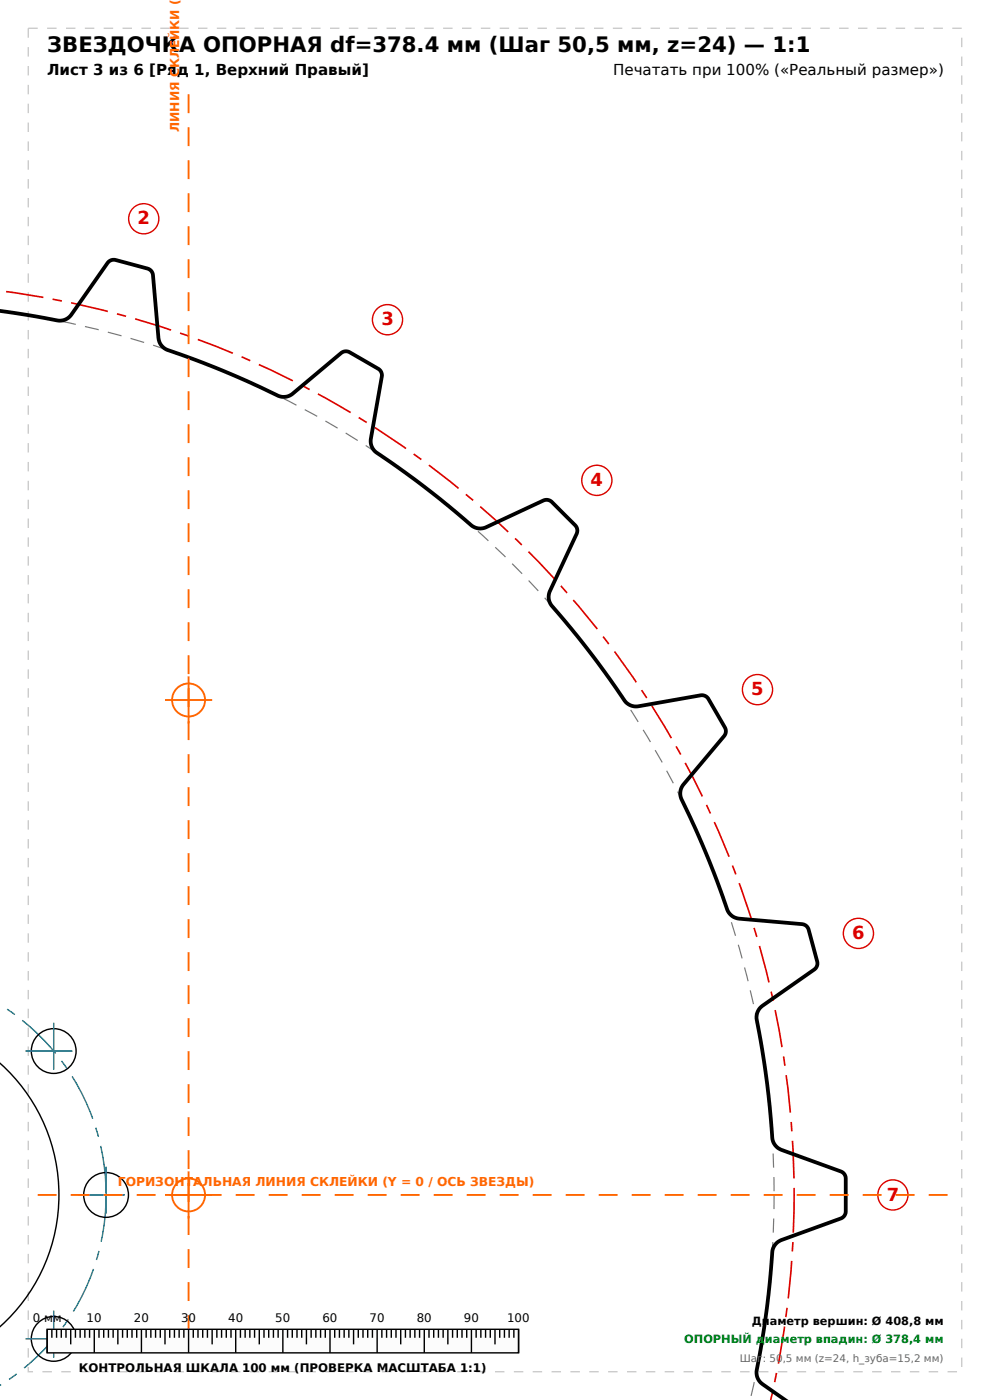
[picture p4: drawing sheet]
<svg xmlns="http://www.w3.org/2000/svg" width="210mm" height="297mm" viewBox="0 0 210 297" stroke-linecap="round" stroke-linejoin="round" font-family="sans-serif">
<path d="M6 6h198v285h-198z" fill="none" stroke="#ccc" stroke-width=".3" stroke-dasharray="2 2" stroke-linecap="butt"/>
<path d="M-.1 61.7a193.4 193.4 0 0 1 168.5 191.8M168.4 253.5a191.1 191.1 0 0 1-4.9 43.6" fill="none" stroke="#d00" stroke-width=".35" stroke-dasharray="8 2 2 2" stroke-linecap="butt"/>
<path d="M-.1 66a189.2 189.2 0 0 1 164.3 187.5M164.2 253.5a186.1 186.1 0 0 1-5.1 43.6" fill="none" stroke="#777" stroke-width=".25" stroke-dasharray="3 2" stroke-linecap="butt"/>
<g fill="none" stroke="#000" stroke-width=".3">
<path d="M0 225.5a37.5 37.5 0 0 1-.1 56"/>
<circle cx="11.4" cy="223" r="4.8"/>
<circle cx="22.5" cy="253.5" r="4.8"/>
<circle cx="11.4" cy="284" r="4.8"/>
</g>
<path d="M-.1 213.1a47.4 47.4 0 0 1 22.6 40.4M11.4 217v12M5.4 223h12M16.5 253.5h12M22.5 253.5a47.4 47.4 0 0 1-22.6 40.4M22.5 247.5v12M11.4 278v12M5.4 284h12" fill="none" stroke="#06c" stroke-width=".3" stroke-dasharray="10 2 2 2" stroke-linecap="butt"/>
<path d="M-.1 66l10.4 1.6a5.5 5.5 0 0 0 3.2 .3 3 3 0 0 0 1.6-1.2l7.7-10.9 .5-.5 1.1-.2 6.9 1.9 .7 .4 .4 .8 1.2 13.7a2.99 2.99 0 0 0 2 2.4l6 2.1 5.8 2.3 11.5 5.2a2.98 2.98 0 0 0 3.2-.4l10.2-8.6 .7-.3 1.1 .1 6.2 3.6 .6 .6 .1 .8-2.4 13.6a3 3 0 0 0 1.4 2.8l10.2 7.3 4.9 3.9 4.9 4.2a3 3 0 0 0 3.1 .3l12.2-5.6 .6-.2 1.1 .4 5 5 .4 .9-.1 .9-5.6 12.2a2.97 2.97 0 0 0 .4 3.2l6.9 8.3 6.4 8.7a15.9 15.9 0 0 0 2.6 3.6 3 3 0 0 0 2.4 .6l13.2-2.3h.7l.9 .7 3.6 6.1 .2 1-.4 .8-8.7 10.5a3 3 0 0 0-.3 3.1 212.7 212.7 0 0 1 9.9 23.8 2.99 2.99 0 0 0 2.3 1.4l13.3 1.1 .7 .3 .7 .8 1.8 6.9v.9l-.6 .8-11.1 7.8a2.99 2.99 0 0 0-1.1 2.9l1.2 6.2 1 7.1 1.1 11.8a2.99 2.99 0 0 0 2 2.4l12.7 4.7 .7 .6 .2 .8v7l-.2 .7-.3 .4-.6 .4-12.5 4.6a2.99 2.99 0 0 0-2 2.6 209 209 0 0 1-3.3 25.5 3 3 0 0 0 1.3 2.4l4.8 3.5" fill="none" stroke="#000" stroke-width=".8"/>
<g fill="#fff" stroke="#d00" stroke-width=".3">
<circle cx="30.5" cy="46.4" r="3.2"/>
<circle cx="82.2" cy="67.8" r="3.2"/>
<circle cx="126.6" cy="101.9" r="3.2"/>
<circle cx="160.7" cy="146.3" r="3.2"/>
<circle cx="182.1" cy="198" r="3.2"/>
<circle cx="189.4" cy="253.5" r="3.2"/>
</g>
<path d="M40 20v262M8 253.5h194" fill="none" stroke="#f60" stroke-width=".4" stroke-dasharray="4 3" stroke-linecap="butt"/>
<g fill="none" stroke="#f60" stroke-width=".4">
<path d="M35 148.5h10M40 143.5v10M35 253.5h10M40 248.5v10"/>
<circle cx="40" cy="148.5" r="3.5"/>
<circle cx="40" cy="253.5" r="3.5"/>
</g>
<path d="M10 282h100v5h-100z" fill="#fcfcfc" stroke="#000" stroke-width=".3"/>
<g fill="none" stroke="#000" stroke-width=".3">
<path d="M10 282v5M11 282v1.8M12 282v1.8M13 282v1.8M14 282v1.8M15 282v3.2M16 282v1.8M17 282v1.8M18 282v1.8M19 282v1.8M20 282v5M21 282v1.8"/>
<path d="M22 282v1.8M23 282v1.8M24 282v1.8M25 282v3.2M26 282v1.8M27 282v1.8M28 282v1.8M29 282v1.8M30 282v5M31 282v1.8M32 282v1.8M33 282v1.8"/>
<path d="M34 282v1.8M35 282v3.2M36 282v1.8M37 282v1.8M38 282v1.8M39 282v1.8M40 282v5M41 282v1.8M42 282v1.8M43 282v1.8M44 282v1.8M45 282v3.2"/>
<path d="M46 282v1.8M47 282v1.8M48 282v1.8M49 282v1.8M50 282v5M51 282v1.8M52 282v1.8M53 282v1.8M54 282v1.8M55 282v3.2M56 282v1.8M57 282v1.8"/>
<path d="M58 282v1.8M59 282v1.8M60 282v5M61 282v1.8M62 282v1.8M63 282v1.8M64 282v1.8M65 282v3.2M66 282v1.8M67 282v1.8M68 282v1.8M69 282v1.8"/>
<path d="M70 282v5M71 282v1.8M72 282v1.8M73 282v1.8M74 282v1.8M75 282v3.2M76 282v1.8M77 282v1.8M78 282v1.8M79 282v1.8M80 282v5M81 282v1.8"/>
<path d="M82 282v1.8M83 282v1.8M84 282v1.8M85 282v3.2M86 282v1.8M87 282v1.8M88 282v1.8M89 282v1.8M90 282v5M91 282v1.8M92 282v1.8M93 282v1.8"/>
<path d="M94 282v1.8M95 282v3.2M96 282v1.8M97 282v1.8M98 282v1.8M99 282v1.8M100 282v5M101 282v1.8M102 282v1.8M103 282v1.8M104 282v1.8M105 282v3.2"/>
<path d="M106 282v1.8M107 282v1.8M108 282v1.8M109 282v1.8M110 282v5"/>
</g>
<text font-size="4.5" x="10" y="11">ЗВЕЗДОЧКА ОПОРНАЯ df=378.4 мм (Шаг 50,5 мм, z=24) — 1:1</text>
<g font-size="3.8" fill="#d00">
<text x="29.2" y="47.6">2</text>
<text x="80.9" y="69">3</text>
<text x="125.3" y="103.1">4</text>
<text x="159.3" y="147.5">5</text>
<text x="180.8" y="199.2">6</text>
<text x="188.1" y="254.7">7</text>
</g>
<g font-size="3.2">
<text x="10" y="16">Лист 3 из 6 [Ряд 1, Верхний Правый]</text>
<text x="130" y="16">Печатать при 100% («Реальный размер»)</text>
</g>
<g font-size="2.6" fill="#f60">
<text x="38" y="28" transform="rotate(-90 38 28)">ЛИНИЯ СКЛЕЙКИ (</text>
<text x="25" y="251.5">ГОРИЗОНТАЛЬНАЯ ЛИНИЯ СКЛЕЙКИ (Y = 0 / ОСЬ ЗВЕЗДЫ)</text>
</g>
<g font-size="2.5">
<text x="7" y="280.5">0 мм</text>
<text x="18.4" y="280.5">10</text>
<text x="28.4" y="280.5">20</text>
<text x="38.4" y="280.5">30</text>
<text x="48.4" y="280.5">40</text>
<text x="58.4" y="280.5">50</text>
<text x="68.4" y="280.5">60</text>
<text x="78.4" y="280.5">70</text>
<text x="88.4" y="280.5">80</text>
<text x="98.4" y="280.5">90</text>
<text x="107.6" y="280.5">100</text>
<text x="16.7" y="291">КОНТРОЛЬНАЯ ШКАЛА 100 мм (ПРОВЕРКА МАСШТАБА 1:1)</text>
</g>
<text font-size="2.4" x="159.5" y="281">Диаметр вершин: Ø 408,8 мм</text>
<text font-size="2.4" fill="#080" x="145.1" y="285">ОПОРНЫЙ диаметр впадин: Ø 378,4 мм</text>
<text font-size="2.2" fill="#666" x="156.9" y="289">Шаг: 50,5 мм (z=24, h_зуба=15,2 мм)</text>
</svg>
